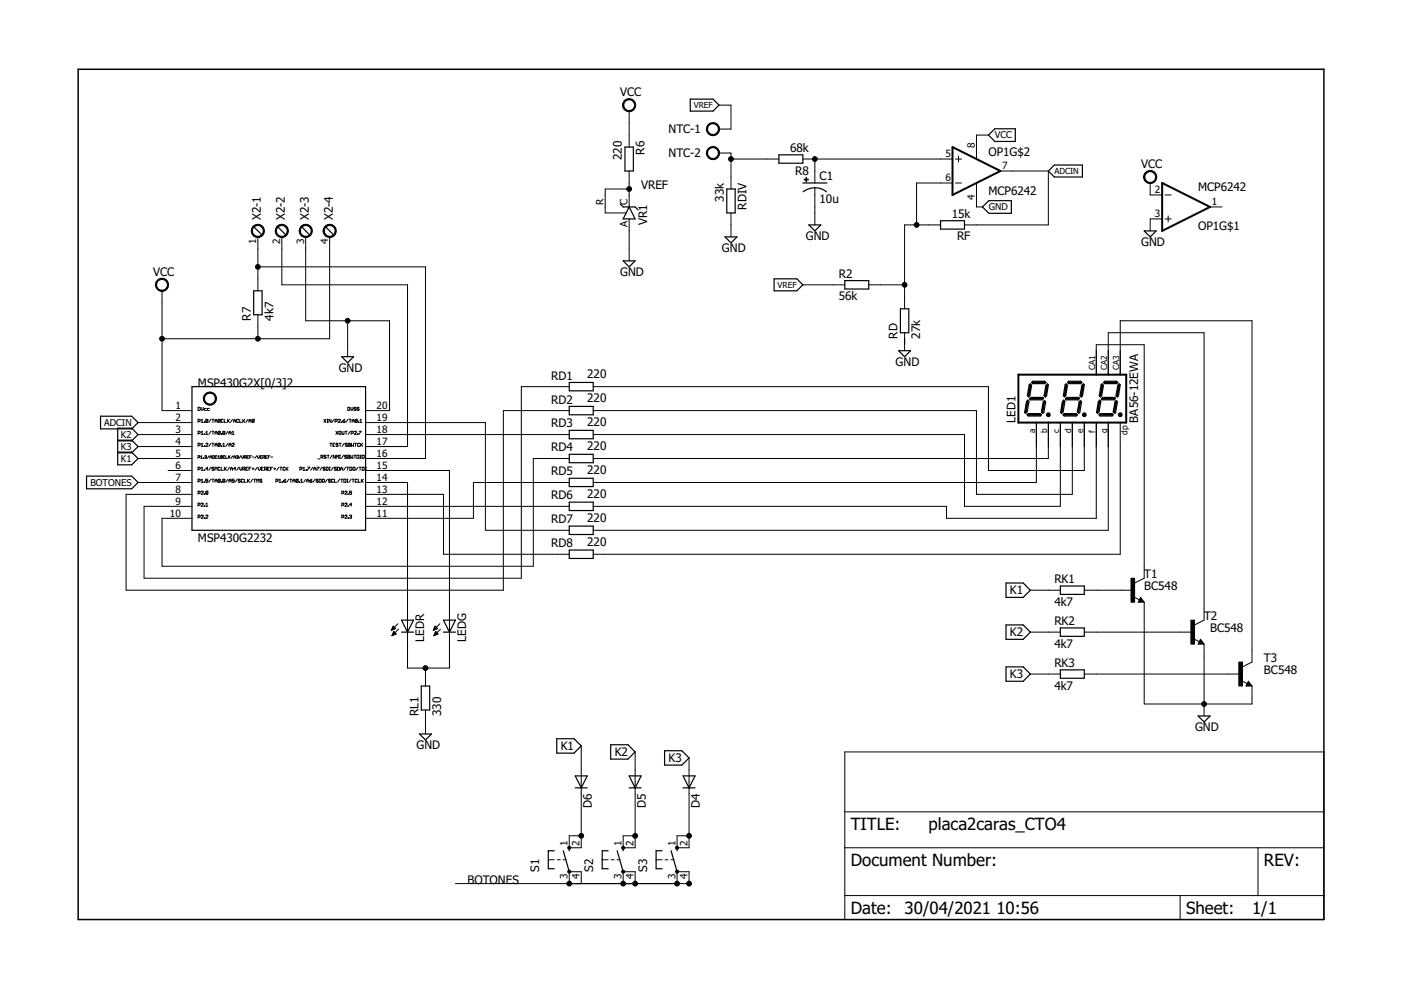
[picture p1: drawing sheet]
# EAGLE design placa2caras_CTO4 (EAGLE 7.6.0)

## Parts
C1  10u  CPOL-USE2,5-6E  [E2,5-6E]
D4  1N4148DO35-10  [DO35-10]
D5  1N4148DO35-10  [DO35-10]
D6  1N4148DO35-10  [DO35-10]
LED1  BA56-12EWA  [BX56-12]
LEDG  LED5MM  [LED5MM]
LEDR  LED5MM  [LED5MM]
MSP430G2232  G2X[0/3]2---N20  [N20]
NTC  AK500/2  [AK500/2]
OP1  MCP6242  MCP6242CONPADGORDO  [DIL8_MOD]
R2  56k  R-EU_0207/10  [0207/10]
R6  220  R-EU_0207/10  [0207/10]
R7  4k7  R-EU_0207/10  [0207/10]
R8  68k  R-EU_0207/10  [0207/10]
RD  27k  R-EU_0207/10  [0207/10]
RD1  220  R-EU_0207/10  [0207/10]
RD2  220  R-EU_0207/10  [0207/10]
RD3  220  R-EU_0207/10  [0207/10]
RD4  220  R-EU_0207/10  [0207/10]
RD5  220  R-EU_0207/10  [0207/10]
RD6  220  R-EU_0207/10  [0207/10]
RD7  220  R-EU_0207/10  [0207/10]
RD8  220  R-EU_0207/10  [0207/10]
RDIV  33k  R-EU_0207/10  [0207/10]
RF  15k  R-EU_0207/10  [0207/10]
RK1  4k7  R-EU_0207/10  [0207/10]
RK2  4k7  R-EU_0207/10  [0207/10]
RK3  4k7  R-EU_0207/10  [0207/10]
RL1  330  R-EU_0207/10  [0207/10]
S1  10-XX  [B3F-10XX]
S2  10-XX  [B3F-10XX]
S3  10-XX  [B3F-10XX]
T1  BC548  [TO92-EBC]
T2  BC548  [TO92-EBC]
T3  BC548  [TO92-EBC]
VR1  TL431CLP  [TO92-CLP]
X2  MPT4  [4POL254]

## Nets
ADCIN: MSP430G2232.2 OP1.7(OUT) RF.1
BOTONES: MSP430G2232.7 S1.3(P) S1.4(P1) S2.3(P) S2.4(P1) S3.3(P) S3.4(P1)
GND: C1.- MSP430G2232.20 OP1.3(+IN) OP1.4(V-) RD.1 RDIV.2 RL1.1 T1.E T2.E T3.E VR1.A X2.3
K1: D6.A MSP430G2232.5 RK1.1
K2: D5.A MSP430G2232.3 RK2.1
K3: D4.A MSP430G2232.4 RK3.1
N$1: RK1.2 T1.B
N$2: RK2.2 T2.B
N$3: RK3.2 T3.B
N$4: LED1.11(A) RD5.2
N$5: LED1.1(E) RD1.2
N$6: LED1.2(D) RD2.2
N$7: LED1.4(C) RD3.2
N$8: LED1.7(B) RD4.2
N$9: LED1.10(F) RD6.2
N$10: LED1.5(G) RD7.2
N$11: MSP430G2232.17 X2.2
N$12: LED1.3(DP) RD8.2
N$13: OP1.6(-IN) R2.2 RD.2 RF.2
N$14: LED1.12(CA) T1.C
N$15: NTC.2 R8.2 RDIV.1
N$16: LED1.9(CA) T2.C
N$17: C1.+ OP1.5(+IN) R8.1
N$18: LED1.8(CA) T3.C
N$19: LEDG.K(C) LEDR.K(C) RL1.2
N$20: MSP430G2232.16 R7.2 X2.1
N$21: MSP430G2232.19 RD7.1
N$22: MSP430G2232.18 RD3.1
N$23: MSP430G2232.13 RD8.1
N$24: MSP430G2232.12 RD6.1
N$25: MSP430G2232.11 RD5.1
N$26: MSP430G2232.10 RD4.1
N$27: MSP430G2232.9 RD1.1
N$28: MSP430G2232.8 RD2.1
N$29: D5.C S2.1(S) S2.2(S1)
N$30: D4.C S3.1(S) S3.2(S1)
N$31: D6.C S1.1(S) S1.2(S1)
N$32: LEDG.A MSP430G2232.15
N$34: LEDR.A MSP430G2232.14
VCC: MSP430G2232.1 OP1.2(-IN) OP1.8(V+) R6.1 R7.1 X2.4
VREF: NTC.1 R2.1 R6.2 VR1.C VR1.R
Unconnected: MSP430G2232.6 OP1.1(OUT)
